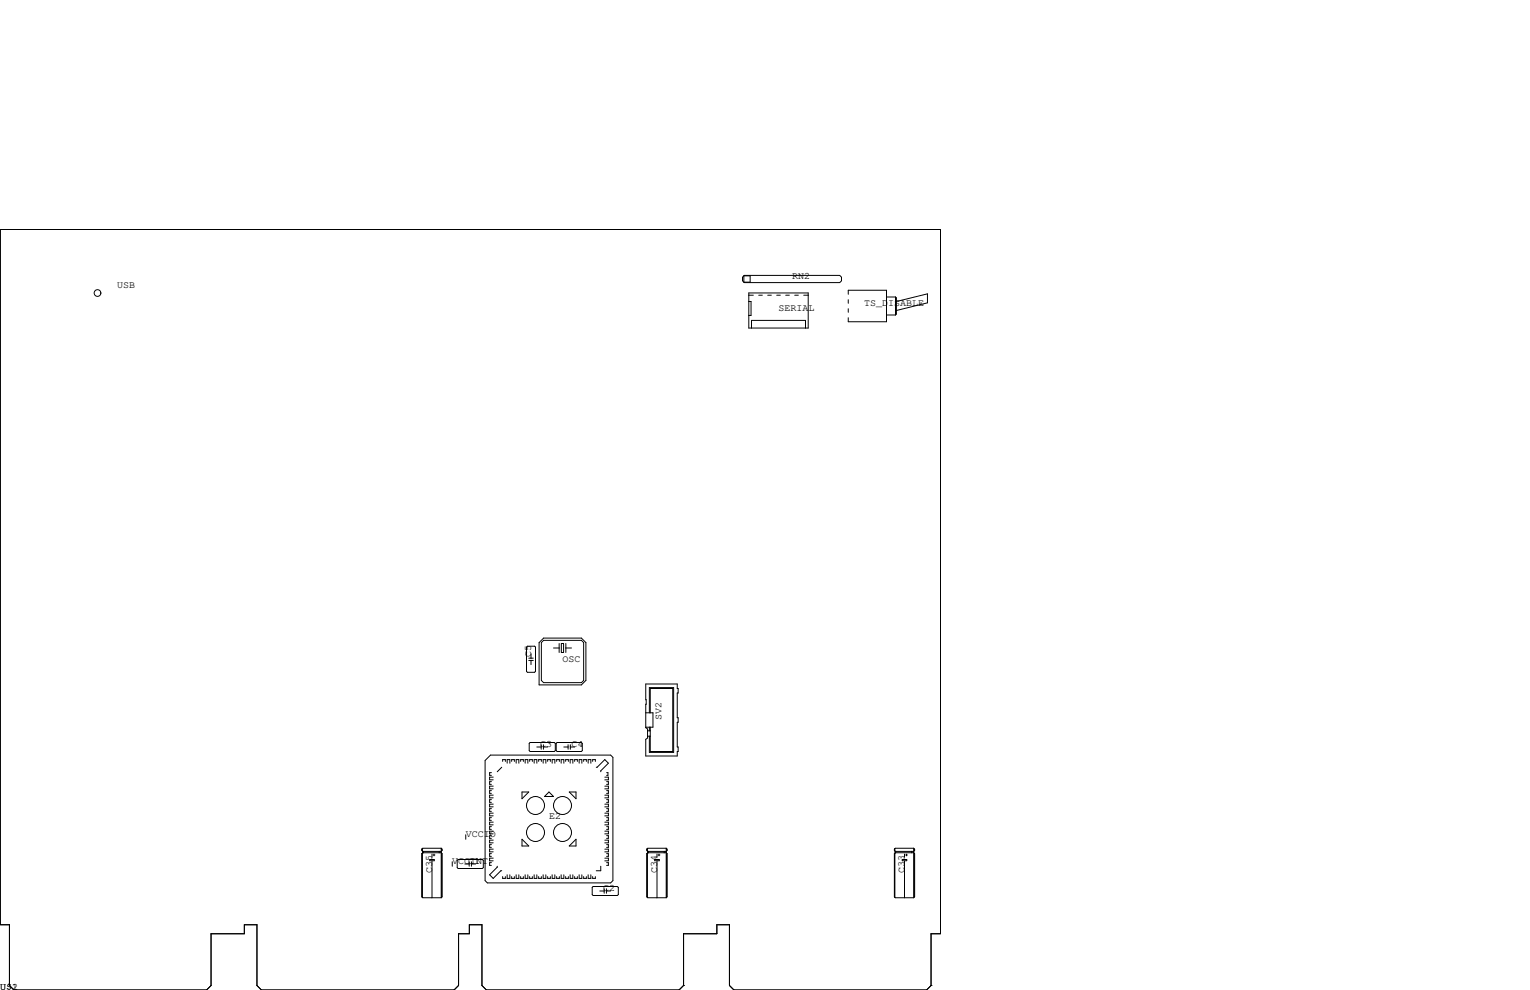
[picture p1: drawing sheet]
<svg xmlns="http://www.w3.org/2000/svg" width="432mm" height="279mm" viewBox="0 0 432 279" stroke-linecap="round" stroke-linejoin="round" font-family="sans-serif">
<g fill="none" stroke="#000" stroke-width=".28">
<path d="M209.6 78.2l.5-.5h26.9l.5 .5v1l-.5 .6h-26.9l-.5-.6zM209.9 77.9h1.8v1.7h-1.8zM211.3 82.7h16.8v9.9h-16.8zM211.3 85.1h.7v3.9h-.7M211.3 83.3h1.3M212.1 92.6v-2.2h15.2v2.2M214.1 83.3h1M216.7 83.3h1M219.2 83.3h1M221.7 83.3h1.1M224.3 83.3h1M226.8 83.3h1.3"/>
<path d="M239.4 83.1v-1.2h10.8v8.9h-10.8v-1.1M239.4 84.6v1M239.4 87.1v1M250.2 83.8h2.5M250.2 88.9h2.5M252.7 83.8v5.1M252.7 83.8l.3 .3v4.5l-.3 .3M253 85.1l8.7-2.2v2.6l-8.7 2.1M148.6 182.6l.2-.2h2.1l.2 .2v6.9l-.2 .2h-2.1l-.2-.2zM149.2 185.8h1.3M149.2 186.4h1.3M149.9 184.5v1.3"/>
<path d="M149.9 186.4v1.2M152.1 181.4l1.3-1.3h10.7l1.3 1.3v10.6l-1.3 1.3h-12zM153.4 180.7h10.7l.6 .7v10.6l-.6 .7h-10.7l-.6-.7v-10.6zM156.2 182.9h1.6M157.8 181.6v2.5M158.4 181.6h.7v2.5h-.7zM159.7 181.6v2.5M159.7 182.9h1.6M182.2 193h8.9v1.3h.3v1.3h-.3v7h.3v1.2h-.3v7h.3l-.3 2.6h-8.9v-4.7l.6-.4v-2.6l-.6-.3zM138.4 213.1h33.9l.7 .6v34.8l-.7 .7h-34.8l-.6-.7v-33.9zM138.7 218.1h-.5v.7h.5M139.2 219.3h-1v.8h1"/>
<path d="M141.6 216.5l-1.3 1.3M141.9 214.9v-.5h.7v.5M143.1 215.4v-1h.8v1M144.4 214.9v-.5h.8v.5M145.7 215.4v-1h.7v1M146.9 214.9v-.5h.8v.5M148.2 215.4v-1h.8v1M149.5 214.9v-.5h.7v.5M149.6 209.5h6.9l.2 .3v2l-.2 .3h-6.9l-.2-.3v-2zM150.7 215.4v-1h.8v1M151.5 210.8h1.2M152 214.9v-.5h.8v.5"/>
<path d="M152.7 210.2v1.3M153.3 215.4v-1h.8v1M153.4 210.8h1.2M153.4 210.2v1.3M154.6 214.9v-.5h.7v.5M155.8 215.4v-1h.8v1M157.1 214.9v-.5h.8v.5M157.2 209.5h6.9l.2 .3v2l-.2 .3h-6.9l-.2-.3v-2zM158.4 215.4v-1h.7v1M159.1 210.8h1.2M159.6 214.9v-.5h.8v.5M160.3 210.2v1.3"/>
<path d="M160.9 215.4v-1h.8v1M161 210.8h1.2M161 210.2v1.3M162.2 214.9v-.5h.7v.5M163.4 215.4v-1h.8v1M164.7 214.9v-.5h.8v.5M166 215.4v-1h.8v1M167.3 214.9v-.5h.7v.5M168.3 216.5h.2l2.2-2.1 1 1-2.2 2.2v.2M170.7 219.3h1v.8h-1M171.2 218.1h.4v.7h-.4M182.2 201.2h2.1v4h-2.1"/>
<path d="M182.8 206.2h.7M182.8 207.8h.7M183.3 201.2v-7.1h6.8v18.2h-6.8v-4.5M183.3 205.2v1M183.5 201.2v-6.9h6.4v17.8h-6.4v-6.9M119.1 239.6h.1M119.1 239.6v.4l.2 .3M119.2 239.5v.7M124.5 239.4h-5.2l-.2 .2M124.5 239.4l.3 .2v.4l-.3 .3h-5.2M124.5 239.4v14M124.7 239.6v.4"/>
<path d="M131.4 235.6v1.3M138.7 220.6h-.5v.8h.5M138.7 223.1h-.5v.8h.5M138.7 225.7h-.5v.7h.5M138.7 228.2h-.5v.8h.5M138.7 230.8h-.5v.7h.5M138.7 233.3h-.5v.8h.5M138.7 235.8h-.5v.8h.5M138.7 238.4h-.5v.7h.5M139.2 239.6h-1v.8h1M139.2 226.9h-1v.8h1M139.2 229.5h-1v.8h1"/>
<path d="M139.2 232h-1v.8h1M139.2 234.6h-1v.7h1M139.2 221.9h-1v.7h1M139.2 224.4h-1v.8h1M139.2 237.1h-1v.8h1M147.3 236.9l1.9 1.9h-1.9zM147.3 223.5h1.9l-1.9 1.9zM154.9 223.5l1.3 1.3h-2.5zM160.7 223.5h1.9v1.9zM162.6 236.9v1.9h-1.9zM170.7 239.6h1v.8h-1M170.7 226.9h1v.8h-1"/>
<path d="M170.7 221.9h1v.7h-1M170.7 224.4h1v.8h-1M170.7 229.5h1v.8h-1M170.7 232h1v.8h-1M170.7 234.6h1v.7h-1M170.7 237.1h1v.8h-1M171.2 220.6h.5v.8h-.5M171.2 223.1h.5v.8h-.5M171.2 225.7h.5v.7h-.5M171.2 228.2h.5v.8h-.5M171.2 230.8h.5v.7h-.5M171.2 233.3h.5v.8h-.5"/>
<path d="M171.2 235.8h.5v.8h-.5M171.2 238.4h.5v.7h-.5M182.6 239.6h.1M182.6 239.6v.4l.2 .3M182.7 239.5v.7M188 239.4h-5.2l-.2 .2M188 239.4l.3 .2v.4l-.3 .3h-5.2M188 239.4v14M188.2 239.6v.4M252.4 239.6v.4l.3 .3M252.4 239.6h.1M252.5 239.5v.7"/>
<path d="M257.9 239.4h-5.2l-.3 .2M257.9 239.4l.2 .2v.4l-.2 .3h-5.2M257.9 239.4v14M258 239.6v.4M119.1 240.9v12.2l.2 .3h5.2M119.1 240.9h.1M119.2 240.8v12.4M119.3 240.7h5.2l.3 .2v12.2l-.3 .3M119.3 240.3v.4M119.3 240.7l-.2 .2M119.4 240.3v.4M121.3 242.6h1.3v.3h-1.3z"/>
<path d="M121.9 241v.9M121.9 243v10.4M122.2 241.3h.5M122.5 241v.6M124 240.3v.4M124.4 240.4v.1M124.7 240.9v12.2M127.6 243.2v1.3M129.3 242.6h6.8l.3 .2v2.1l-.3 .2h-6.8l-.3-.2v-2.1zM131.2 243.8h1.2M132.4 243.2v1.3M133 243.8h1.2"/>
<path d="M133 243.2v1.3M138.7 240.9h-.5v.8h.5M138.7 243.5h-.5v.7h.5M139.2 242.2h-1v.8h1M140.3 244.5v.2l-2.1 2.2 1 1 2.2-2.2h.2M141.9 247.4v.5h.7v-.5M143.1 246.9v1h.8v-1M144.4 247.4v.5h.8v-.5M145.7 246.9v1h.7v-1M146.9 247.4v.5h.8v-.5M148.2 246.9v1h.8v-1M149.5 247.4v.5h.7v-.5"/>
<path d="M150.7 246.9v1h.8v-1M152 247.4v.5h.8v-.5M153.3 246.9v1h.8v-1M154.6 247.4v.5h.7v-.5M155.8 246.9v1h.8v-1M157.1 247.4v.5h.8v-.5M158.4 246.9v1h.7v-1M159.6 247.4v.5h.8v-.5M160.9 246.9v1h.8v-1M162.2 247.4v.5h.7v-.5M163.4 246.9v1h.8v-1M164.7 247.4v.5h.8v-.5"/>
<path d="M166 246.9v1h.8v-1M167.1 250.4l.3-.2h6.8l.3 .2v2.1l-.3 .2h-6.8l-.3-.2zM167.3 247.4v.5h.7v-.5M169.3 251.5h1.2M169.5 244.5v1.2h-1.2M170.5 250.8v1.3M170.7 242.2h1v.8h-1M171.1 251.5h1.2M171.1 250.8v1.3M171.2 240.9h.5v.8h-.5M171.2 243.5h.5v.7h-.5M182.6 240.9v12.2l.2 .3h5.2"/>
<path d="M182.6 240.9h.1M182.7 240.8v12.4M182.8 240.7h5.2l.3 .2v12.2l-.3 .3M182.8 240.3v.4M182.8 240.7l-.2 .2M182.9 240.3v.4M184.8 242.6h1.3v.3h-1.3zM185.4 241v.9M185.4 243v10.4M185.7 241.3h.5M186 241v.6M187.5 240.3v.4"/>
<path d="M187.9 240.4v.1M188.2 240.9v12.2M252.4 240.9v12.2l.3 .3h5.2M252.4 240.9h.1M252.5 240.8v12.4M252.7 240.7h5.2l.2 .2v12.2l-.2 .3M252.7 240.3v.4M252.7 240.7l-.3 .2M252.8 240.3v.4M254.6 242.6h1.3v.3h-1.3zM255.3 241v.9M255.3 243v10.4"/>
<path d="M255.6 241.3h.5M255.8 241v.6M257.3 240.3v.4M257.7 240.4v.1M258 240.9v12.2M192.9 278.1h.1M192.9 278.1l-1.3 1.3h-54.3l-1.3-1.3v-17.1h-3.5v2.5h-3.1v14.6l-1.3 1.3h-54.3l-1.3-1.3v-17.1h-3.5v2.5h-9.4v14.6l-1.3 1.3h-54.4l-1.2-1.3v-17.1h-2.6v-196.2h265.3v198.7h-2.6v14.6M262.8 278.1h.1M262.8 278.1l-1.3 1.3h-54.4l-1.2-1.3v-17.1h-3.6v2.5h-9.4v14.6"/>
<circle cx="27.5" cy="82.7" r=".95"/>
<circle cx="151.1" cy="227.3" r="2.54"/>
<circle cx="151.1" cy="234.9" r="2.54"/>
<circle cx="158.7" cy="234.9" r="2.54"/>
<circle cx="158.7" cy="227.3" r="2.54"/>
</g>
<g font-size="2.8">
<text x="33" y="81.3">USB</text>
<text x="223.5" y="78.7">RN2</text>
<text x="219.7" y="87.6">SERIAL</text>
<text x="243.8" y="86.4">TS_DISABLE</text>
<text x="149.9" y="185.4" transform="rotate(-90 149.9 185.4)">C5</text>
<text x="158.7" y="186.7">OSC</text>
<text x="186.7" y="203.2" transform="rotate(-90 186.7 203.2)">SV2</text>
<text x="152.4" y="210.8">C3</text>
<text x="161.3" y="210.8">C4</text>
<text x="154.9" y="231.1">E2</text>
<text x="131.4" y="236.2">VCCIO</text>
<text x="127.6" y="243.8">VCCINT</text>
<text x="132.1" y="243.8">C1</text>
<text x="121.9" y="246.4" transform="rotate(-90 121.9 246.4)">C35</text>
<text x="170.2" y="251.5">C2</text>
<text x="185.4" y="246.4" transform="rotate(-90 185.4 246.4)">C34</text>
<text x="255.3" y="246.4" transform="rotate(-90 255.3 246.4)">C33</text>
<text x="0" y="279.4">U$1</text>
<text x="0" y="279.4">U$2</text>
</g>
</svg>
